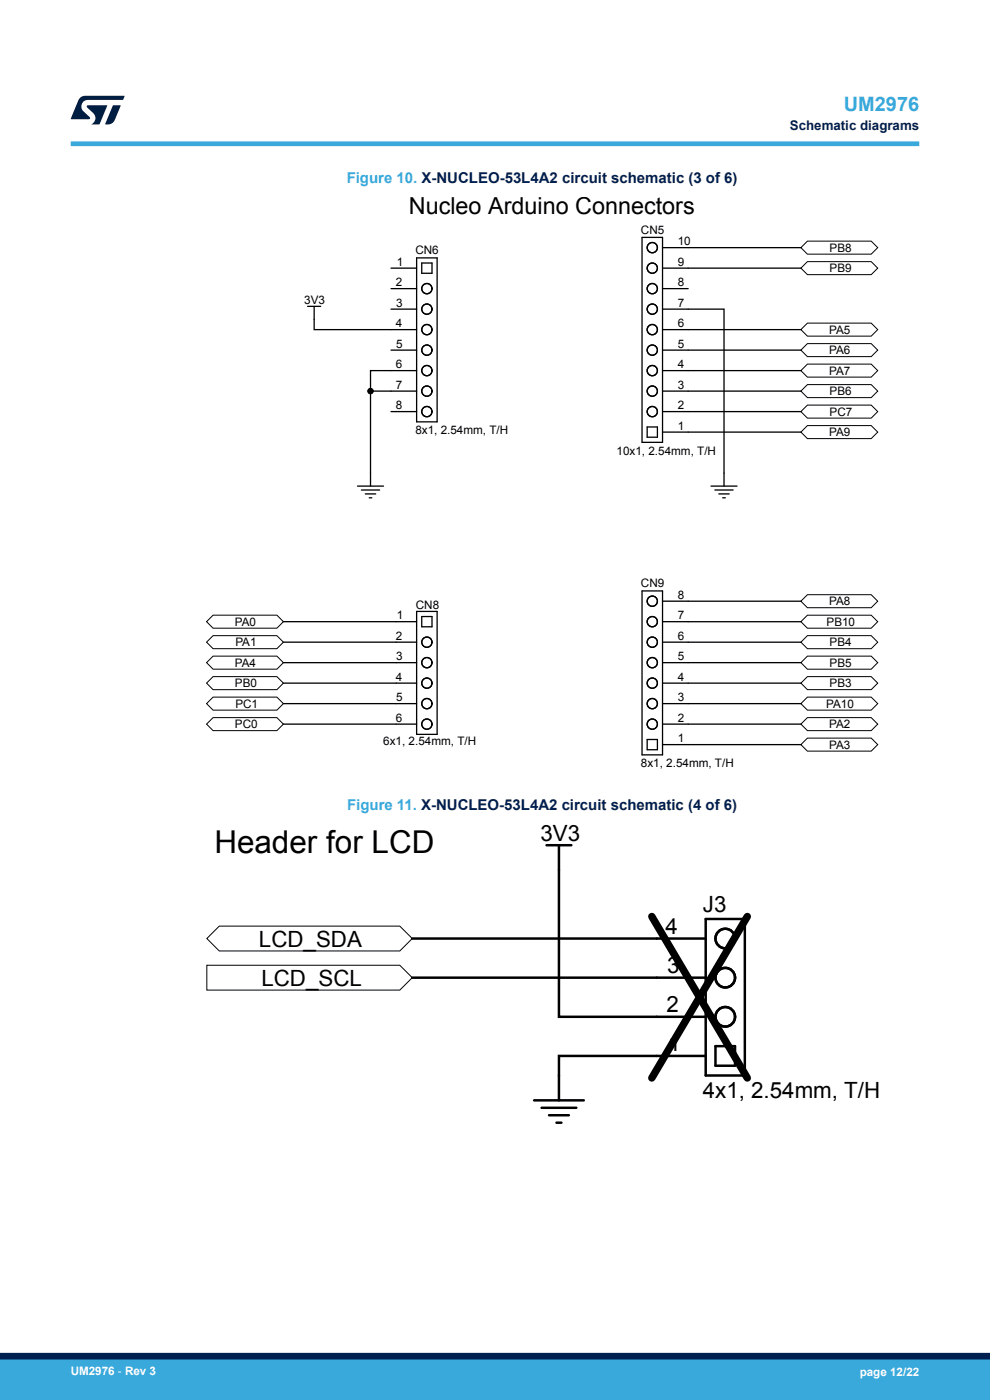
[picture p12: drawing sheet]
<svg xmlns="http://www.w3.org/2000/svg" width="210mm" height="297mm" viewBox="0 0 210 297" stroke-linecap="round" stroke-linejoin="round" font-family="sans-serif">
<g fill="none" stroke="#000" stroke-width=".28">
<path d="M82.9 56.9h5.5M88.4 54.7h4.3v34.8h-4.3zM89.5 55.8h2.1v2.2h-2.1zM136.2 50.4h4.3v43.4h-4.3zM140.5 56.9h29.4M140.5 52.5h29.4M65.3 65h2.7M66.6 65v4.9h21.8M82.9 74.3h5.5M82.9 61.2h5.5M82.9 65.6h5.5M88.4 78.6h-9.8v24.5"/>
<path d="M140.5 65.6h13.1v37.5M140.5 78.6h29.4M140.5 74.3h29.4M140.5 69.9h29.4M140.5 61.2h5.5M78.6 83h9.8M82.9 87.3h5.5M137.3 90.6h2.2v2.2h-2.2zM140.5 83h29.4M140.5 91.7h29.4M140.5 87.3h29.4M75.8 103.1h5.6"/>
<path d="M76.7 104h3.8M77.5 104.8h2.2M78.3 105.6h.6M150.8 103.1h5.5M151.6 104h3.9M152.5 104.8h2.2M153.3 105.6h.6M60.1 136.2h28.3M60.1 131.9h28.3M88.4 129.7h4.3v26.1h-4.3zM89.5 130.8h2.1v2.2h-2.1zM136.2 125.4h4.3v34.7h-4.3z"/>
<path d="M140.5 127.5h29.4M140.5 136.2h29.4M140.5 131.9h29.4M60.1 153.6h28.3M60.1 149.3h28.3M60.1 144.9h28.3M60.1 140.6h28.3M137.3 156.9h2.2v2.2h-2.2zM140.5 153.6h29.4M140.5 158h29.4M140.5 149.3h29.4M140.5 144.9h29.4"/>
<path d="M169.9 140.6h-29.4"/>
<circle cx="138.4" cy="56.9" r="1.09"/>
<circle cx="138.4" cy="52.5" r="1.09"/>
<circle cx="90.5" cy="78.6" r="1.09"/>
<circle cx="90.5" cy="74.3" r="1.09"/>
<circle cx="90.5" cy="61.2" r="1.09"/>
<circle cx="90.5" cy="69.9" r="1.09"/>
<circle cx="90.5" cy="65.6" r="1.09"/>
<circle cx="138.4" cy="61.2" r="1.09"/>
<circle cx="138.4" cy="78.6" r="1.09"/>
<circle cx="138.4" cy="65.6" r="1.09"/>
<circle cx="138.4" cy="74.3" r="1.09"/>
<circle cx="138.4" cy="69.9" r="1.09"/>
<circle cx="90.5" cy="87.3" r="1.09"/>
<circle cx="90.5" cy="83" r="1.09"/>
<circle cx="138.4" cy="87.3" r="1.09"/>
<circle cx="138.4" cy="83" r="1.09"/>
<circle cx="90.5" cy="136.2" r="1.09"/>
<circle cx="138.4" cy="131.9" r="1.09"/>
<circle cx="138.4" cy="127.5" r="1.09"/>
<circle cx="138.4" cy="136.2" r="1.09"/>
<circle cx="90.5" cy="149.3" r="1.09"/>
<circle cx="90.5" cy="144.9" r="1.09"/>
<circle cx="90.5" cy="153.6" r="1.09"/>
<circle cx="90.5" cy="140.6" r="1.09"/>
<circle cx="138.4" cy="144.9" r="1.09"/>
<circle cx="138.4" cy="149.3" r="1.09"/>
<circle cx="138.4" cy="153.6" r="1.09"/>
<circle cx="138.4" cy="140.6" r="1.09"/>
</g>
<g fill="none" stroke="#000" stroke-width=".21">
<path d="M171.3 51.2h13.5l1.4 1.3-1.4 1.4h-13.5l-1.4-1.4zM171.3 55.5h13.5l1.4 1.4-1.4 1.4h-13.5l-1.4-1.4zM171.3 77.2h13.5l1.4 1.4-1.4 1.4h-13.5l-1.4-1.4zM171.3 72.9h13.5l1.4 1.4-1.4 1.4h-13.5l-1.4-1.4zM171.3 68.5h13.5l1.4 1.4-1.4 1.4h-13.5l-1.4-1.4zM171.3 85.9h13.5l1.4 1.4-1.4 1.4h-13.5l-1.4-1.4zM171.3 90.3h13.5l1.4 1.4-1.4 1.3h-13.5l-1.4-1.3zM171.3 81.6h13.5l1.4 1.4-1.4 1.4h-13.5l-1.4-1.4zM45.2 134.9h13.5l1.4 1.3-1.4 1.4h-13.5l-1.4-1.4zM45.2 130.5h13.5l1.4 1.4-1.4 1.4h-13.5l-1.4-1.4zM45.2 139.2h13.5l1.4 1.4-1.4 1.4h-13.5l-1.4-1.4zM171.3 130.5h13.5l1.4 1.4-1.4 1.4h-13.5l-1.4-1.4z"/>
<path d="M171.3 134.8h13.5l1.4 1.4-1.4 1.4h-13.5l-1.4-1.4zM171.3 139.2h13.5l1.4 1.4-1.4 1.4h-13.5l-1.4-1.4zM171.3 126.2h13.5l1.4 1.3-1.4 1.4h-13.5l-1.4-1.4zM45.2 143.5h13.5l1.4 1.4-1.4 1.4h-13.5l-1.4-1.4zM45.2 147.9h13.5l1.4 1.4-1.4 1.4h-13.5l-1.4-1.4zM45.2 152.2h13.5l1.4 1.4-1.4 1.4h-13.5l-1.4-1.4zM171.3 147.9h13.5l1.4 1.4-1.4 1.4h-13.5l-1.4-1.4zM171.3 152.2h13.5l1.4 1.4-1.4 1.4h-13.5l-1.4-1.4zM171.3 156.6h13.5l1.4 1.4-1.4 1.3h-13.5l-1.4-1.3zM171.3 143.5h13.5l1.4 1.4-1.4 1.4h-13.5l-1.4-1.4zM46.5 196.5h38.3l2.7 2.6-2.7 2.6h-38.3l-2.6-2.6zM43.9 204.8h40.9l2.7 2.6-2.7 2.6h-40.9z"/>
<circle cx="78.6" cy="83" r=".55"/>
</g>
<circle cx="78.6" cy="83" r=".55" fill="#000"/>
<g fill="none" stroke="#000" stroke-width=".53">
<path d="M115.9 179.3h5.3M118.6 179.3v36.4h31.1M87.5 199.1h62.2M149.7 195h8.3v33.2h-8.3zM87.5 207.4h62.2M113.3 233.4h10.5M114.9 235h7.4M116.5 236.6h4.2M118 238.2h1.1M149.7 224h-31.1v9.4M151.8 221.9h4.1v4.2h-4.1z"/>
<circle cx="153.8" cy="199.1" r="2.07"/>
<circle cx="153.8" cy="199.1" r="2.08"/>
<circle cx="153.8" cy="207.4" r="2.07"/>
<circle cx="153.8" cy="215.7" r="2.07"/>
<circle cx="153.8" cy="207.4" r="2.08"/>
<circle cx="153.8" cy="215.7" r="2.08"/>
</g>
<path d="M138.3 194.4l20.2 34.3M158.5 194.4l-20.2 34.3" fill="none" stroke="#000" stroke-width="1.6"/>
<path d="M15 30.5h180" fill="none" stroke="#39a9dc" stroke-width="1"/>
<g fill="#001e41">
<path d="M17.1 20.7l.9-.4 8.4 .1-.3 .8h-7.4a1.4 1.4 0 0 0-1.3 .8 1.4 1.4 0 0 0 .2 1.5l1.4 1.3v.4l-4 .1 1.6-4.1z"/>
<path d="M24 22.4h1.6l-1.3 3.1a1.54 1.54 0 0 1-1.4 .9l-.6-.1z"/>
<path d="M18.5 22.4h4.2l-1.6 4h-1.7a1.48 1.48 0 0 0 .4-2.4l-1.3-1.2z"/>
</g>
<g fill="#39a9dc">
<path d="M0 288.4h210v8.6h-210z" fill-rule="evenodd"/>
<path d="M-.1 288.4h210.2v4.4h-210.2z" fill-rule="evenodd"/>
</g>
<path d="M0 287.7h210" fill="none" stroke="#002052" stroke-width="1.4"/>
<text font-size="6.7" x="45.5" y="180.9">Header for LCD</text>
<text font-size="5" x="86.7" y="45.4">Nucleo Arduino Connectors</text>
<g font-size="4.7">
<text x="114.7" y="178.3">3V3</text>
<text x="149.1" y="193.5">J3</text>
<text x="54.9" y="200.8">LCD_SDA</text>
<text x="141.2" y="198.2">4</text>
<text x="55.5" y="209.1">LCD_SCL</text>
<text x="141.5" y="206.5">3</text>
<text x="141.4" y="214.7">2</text>
<text x="141.7" y="223">1</text>
<text x="149.1" y="233">4x1, 2.54mm, T/H</text>
</g>
<text font-size="4.2" fill="#39a9dc" x="179" y="23.5">UM2976</text>
<g font-size="3.2" fill="#39a9dc">
<text x="73.5" y="38.8">Figure 10. X-NUCLEO-53L4A2 circuit schematic (3 of 6)</text>
<text x="73.6" y="171.9">Figure 11. X-NUCLEO-53L4A2 circuit schematic (4 of 6)</text>
</g>
<text font-size="2.8" fill="#002052" x="167.5" y="27.5">Schematic diagrams</text>
<g font-size="2.5">
<text x="88.1" y="53.9">CN6</text>
<text x="135.9" y="49.6">CN5</text>
<text x="143.8" y="52.1">10</text>
<text x="176" y="53.4">PB8</text>
<text x="84.1" y="56.4">1</text>
<text x="143.8" y="56.4">9</text>
<text x="176" y="57.8">PB9</text>
<text x="64.6" y="64.5">3V3</text>
<text x="84" y="60.7">2</text>
<text x="84.1" y="65">3</text>
<text x="143.8" y="65">7</text>
<text x="143.8" y="60.7">8</text>
<text x="84" y="69.5">4</text>
<text x="143.8" y="69.5">6</text>
<text x="175.9" y="70.8">PA5</text>
<text x="84.1" y="73.8">5</text>
<text x="143.8" y="73.8">5</text>
<text x="175.9" y="75.2">PA6</text>
<text x="84" y="78.1">6</text>
<text x="84" y="82.4">7</text>
<text x="143.8" y="82.4">3</text>
<text x="143.8" y="78.1">4</text>
<text x="175.9" y="79.5">PA7</text>
<text x="176" y="83.8">PB6</text>
<text x="84" y="86.8">8</text>
<text x="143.8" y="86.8">2</text>
<text x="176" y="88.2">PC7</text>
<text x="88.1" y="92">8x1, 2.54mm, T/H</text>
<text x="143.8" y="91.2">1</text>
<text x="175.9" y="92.6">PA9</text>
<text x="130.8" y="96.6">10x1, 2.54mm, T/H</text>
<text x="135.9" y="124.6">CN9</text>
<text x="84.1" y="131.4">1</text>
<text x="88.2" y="129.2">CN8</text>
<text x="143.8" y="131.4">7</text>
<text x="143.8" y="127.1">8</text>
<text x="175.9" y="128.4">PA8</text>
<text x="49.8" y="132.8">PA0</text>
<text x="49.9" y="137.1">PA1</text>
<text x="84" y="135.7">2</text>
<text x="143.8" y="135.7">6</text>
<text x="175.3" y="132.8">PB10</text>
<text x="176" y="137.1">PB4</text>
<text x="49.8" y="141.4">PA4</text>
<text x="84.1" y="140">3</text>
<text x="143.8" y="140">5</text>
<text x="176" y="141.4">PB5</text>
<text x="49.8" y="145.8">PB0</text>
<text x="84" y="144.5">4</text>
<text x="84.1" y="148.8">5</text>
<text x="143.8" y="148.8">3</text>
<text x="143.8" y="144.5">4</text>
<text x="176" y="145.8">PB3</text>
<text x="49.8" y="154.5">PC0</text>
<text x="49.9" y="150.2">PC1</text>
<text x="84" y="153.1">6</text>
<text x="143.8" y="153.1">2</text>
<text x="175.2" y="150.2">PA10</text>
<text x="175.9" y="154.5">PA2</text>
<text x="81.3" y="158.1">6x1, 2.54mm, T/H</text>
<text x="143.8" y="157.4">1</text>
<text x="175.9" y="158.8">PA3</text>
<text x="135.9" y="162.7">8x1, 2.54mm, T/H</text>
</g>
<g font-size="2.5" fill="#fff">
<text x="15" y="291.6">UM2976 - Rev 3</text>
<text x="182.4" y="291.9">page 12/22</text>
</g>
</svg>
